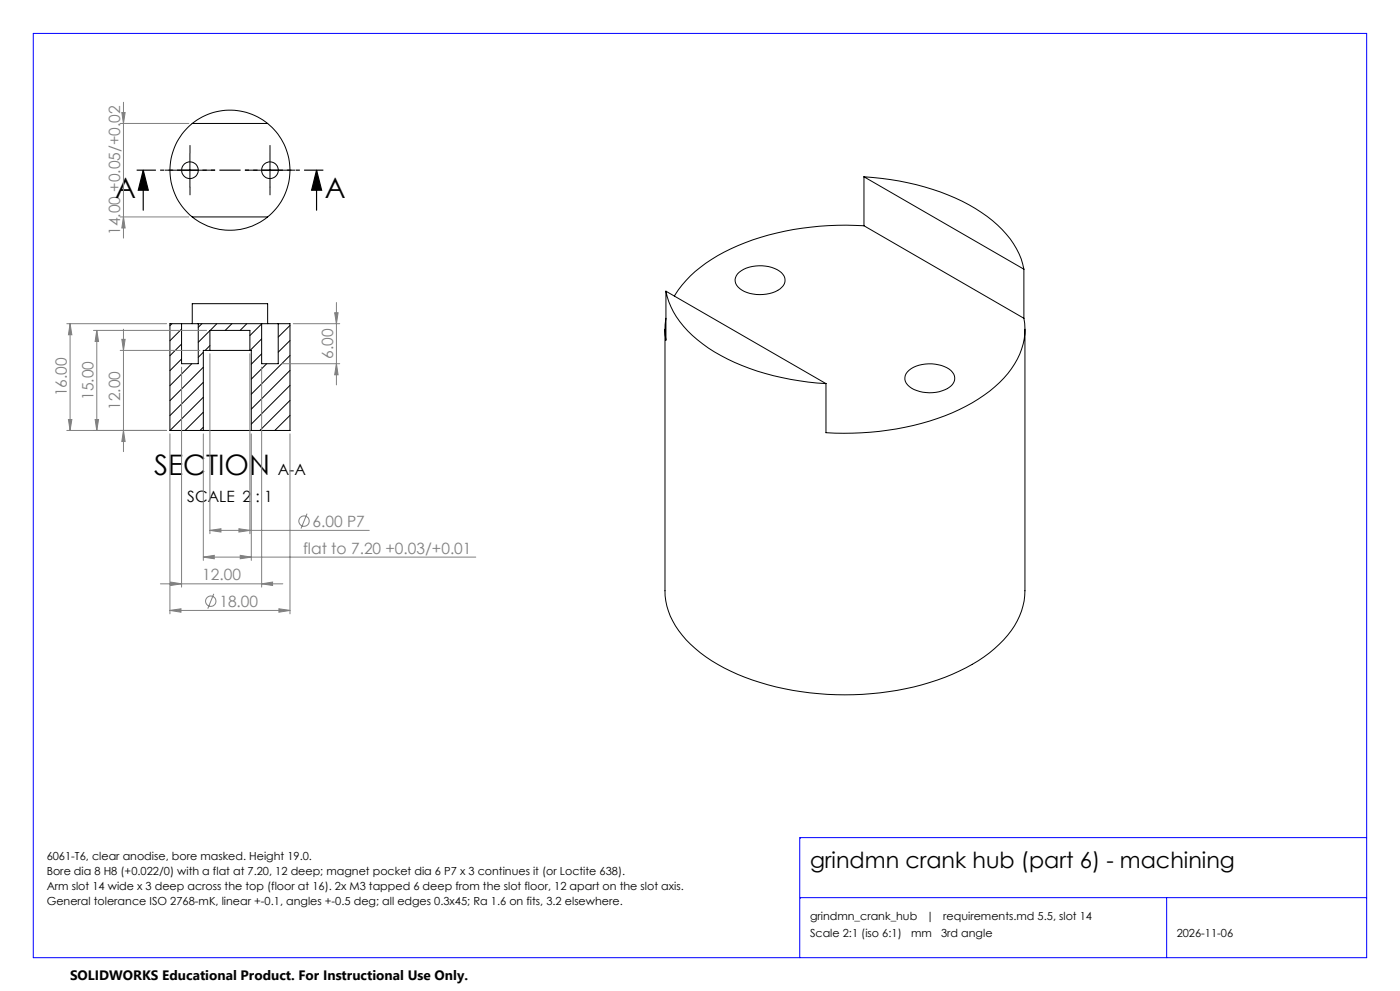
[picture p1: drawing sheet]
<svg xmlns="http://www.w3.org/2000/svg" width="420mm" height="297mm" viewBox="0 0 420 297" stroke-linecap="round" stroke-linejoin="round" font-family="sans-serif">
<g fill="none" stroke="#000" stroke-width=".3">
<path d="M57.7 37a18 18 0 0 1 22.6 0M57.7 37a18 18 0 0 0 0 28M57.7 37h22.6M80.3 37a18 18 0 0 1 0 28M52 51h10M57 46v10M76 51h10M81 46v10M259.2 53a74.3 74.3 0 0 1 33.4 9.5 29.7 29.7 0 0 1 14.2 16.6l.4 1.6M259.2 53v14.7M259.2 53l48 27.7M57.7 65a18 18 0 0 0 22.6 0"/>
<path d="M57.7 65h22.6M259.2 67.7a80.9 80.9 0 0 0-43.9 8.9 34.4 34.4 0 0 0-13 12.1M259.2 67.7l48 27.7M51.6 97l-.6 .6M54.5 97h5M54.5 98.6l-3.5 3.5M54.5 97h-3.5v32M54.5 97v12h5v-12M57.7 97v-6h22.6v6M59.5 97h19M60.6 97l-1.1 1.1M63 99.1l-3.5 3.5"/>
<path d="M65.1 97l-2 2M69.6 97l-2 2M74 97l-2 2M78.5 97h5M78.5 97.1l-3.5 3.5M78.5 97v12h5v-12M83.5 97h3.5v32M87 97.5l-3.5 3.5M199.5 98.7v78.4a23.2 23.2 0 0 0 9.1 17.3 61 61 0 0 0 29.2 12.5 86.3 86.3 0 0 0 49.9-5.7 36.9 36.9 0 0 0 17.5-15.1 19.8 19.8 0 0 0 2.3-9v-78.4M199.8 87.3v14.6a19.1 19.1 0 0 1 0-6.5M199.8 87.3a25.8 25.8 0 0 0 11 15.8 67.2 67.2 0 0 0 31.6 11.4l5.4 .5M199.8 87.3l48 27.7"/>
<path d="M221.3 82.1a10.8 10.8 0 0 1 13.1-.4 2.98 2.98 0 0 1-.4 4.9 11.3 11.3 0 0 1-12.1-.1 2.91 2.91 0 0 1-.6-4.4zM307.2 95.4a20.6 20.6 0 0 1-6 17.9 51.4 51.4 0 0 1-24.8 13.6 89 89 0 0 1-28.6 2.8v-14.7M307.2 80.7v14.7M54.5 103.1l-3.5 3.5M54.5 107.6l-3.5 3.5M57.5 109l-6.5 6.6M61 105.6l-1.5 1.5M61 110.1l-10 10M61 114.6l-10 10M61 119.1l-10 9.9M63 105h12M63 103.6l-1.4 1.4"/>
<path d="M63 105h-2v24M63 105v-6h12v6M75 105h.4v24M78.5 101.6l-3.5 3.4M78.5 106l-3.1 3.1M80 109l-4.6 4.6M87 102.1l-3.5 3.4M87 106.5l-11.6 11.6M87 111l-11.6 11.6M87 115.5l-11.6 11.6M272.2 111.5a10.6 10.6 0 0 1 11.1-1.6 3.8 3.8 0 0 1 2.9 4.5 7.2 7.2 0 0 1-6.4 3.3 9.2 9.2 0 0 1-7.9-2.8 2.78 2.78 0 0 1 .3-3.4zM51 129h10"/>
<path d="M61 129h14.4M61 123.5l-5.5 5.5M61 128.1l-1 .9M75.4 129h11.6M87 120l-9 9M87 124.5l-4.6 4.5M87 129h.1"/>
<circle cx="57" cy="51" r="2.5"/>
<circle cx="81" cy="51" r="2.5"/>
</g>
<g fill="none" stroke="#808080" stroke-width=".3">
<path d="M36.1 37h20.6M36.5 33.7h1l-.5 3.3zM37 30.7v40.7M36.1 65h20.6M37 65l.5 3.3h-1zM20 97h30M21 97l.6 3.3h-1.1zM21 97v32M28 99h34M29 99l.6 3.3h-1.1zM29 99v30M37 98.7v36.7"/>
<path d="M88 97h13.9M100.4 93.7h1l-.5 3.3zM100.9 90.7v24.7M36.1 105h23.9M36.5 101.7h1l-.5 3.3zM54.5 110v66M63 106v53.9M75 106v53.9M78.5 110v66M84.5 109h17.4M100.9 109l.5 3.3h-1zM20 129h30"/>
<path d="M20.5 125.7h1.1l-.6 3.3zM28.5 125.7h1.1l-.6 3.3zM37 129l.5 3.3h-1zM51 130v54M61 130v38M75.4 130v38M87 130v54M63 159l3.3-.5v1zM63 159h47.8M71.7 158.5l3.3 .5-3.3 .5zM92.1 153.9l-1.8 4.5M48.1 175h36.7"/>
<path d="M51.2 174.4l3.3 .6-3.3 .5zM61 167l3.3-.6v1.1zM61 167h81.7M64.1 178l-1.8 4.4M72.1 166.4l3.3 .6-3.3 .5zM78.5 175l3.3-.6v1.1zM51 182.9l3.3-.4v1zM51 182.9h36M83.7 182.5l3.3 .4-3.3 .6z"/>
<circle cx="91.2" cy="156.2" r="1.56"/>
<circle cx="63.3" cy="180.2" r="1.55"/>
</g>
<path d="M43 51l1.5 6h-3zM43 51v12M95 51l1.5 6h-3zM95 51v12" fill="none" stroke="#000" stroke-width=".35"/>
<path d="M52 51h-2.5M57 46v-2.5M57 56v2.5M62 51h2.5M76 51h-2.5M81 46v-2.5M81 56v2.5M86 51h2.5" fill="none" stroke="#000" stroke-width=".3" stroke-dasharray="15.2 1.3 1.3 1.3" stroke-linecap="butt"/>
<path d="M97 51h-56" fill="none" stroke="#000" stroke-width=".35" stroke-dasharray="6.3 1.3 1.3 1.3 1.3 1.3" stroke-dashoffset=".6" stroke-linecap="butt"/>
<path d="M10 10h400v277h-400zM410 251h-170v36M240 269h170M350 269v18" fill="none" stroke="#00f" stroke-width=".3"/>
<path d="M95 51l1.5 6h-3zM43 51l1.5 6h-3z" fill="#000"/>
<g fill="#808080">
<path d="M51 182.9l3.3-.4v1zM83.7 182.5l3.3 .4-3.3 .6zM61 167l3.3-.6v1.1zM72.1 166.4l3.3 .6-3.3 .5zM63 159l3.3-.5v1zM71.7 158.5l3.3 .5-3.3 .5zM51.2 174.4l3.3 .6-3.3 .5zM78.5 175l3.3-.6v1.1z"/>
<path d="M37 65l.5 3.3h-1zM36.5 33.7h1l-.5 3.3zM37 129l.5 3.3h-1zM36.5 101.7h1l-.5 3.3zM28.5 125.7h1.1l-.6 3.3zM29 99l.6 3.3h-1.1zM20.5 125.7h1.1l-.6 3.3zM21 97l.6 3.3h-1.1zM100.9 109l.5 3.3h-1zM100.4 93.7h1l-.5 3.3z"/>
</g>
<g font-size="8.5">
<text x="34.6" y="59.2">A</text>
<text x="97.4" y="59.2">A</text>
<text x="46.2" y="142.3">SECTION</text>
</g>
<text font-size="6.7" x="243" y="260">grindmn crank hub (part 6) - machining</text>
<g font-size="4.7" fill="#808080">
<text x="36" y="70.4" transform="rotate(-90 36 70.4)">14.00 +0.05/+0.02</text>
<text x="99.9" y="107.5" transform="rotate(-90 99.9 107.5)">6.00</text>
<text x="20" y="118.8" transform="rotate(-90 20 118.8)">16.00</text>
<text x="28" y="119.8" transform="rotate(-90 28 119.8)">15.00</text>
<text x="36" y="122.8" transform="rotate(-90 36 122.8)">12.00</text>
<text x="93.8" y="157.9">6.00 P7</text>
<text x="90.9" y="165.9">flat to 7.20 +0.03/+0.01</text>
<text x="60.7" y="173.9">12.00</text>
<text x="65.8" y="181.9">18.00</text>
</g>
<g font-size="4.7">
<text x="83.3" y="142.3">A-A</text>
<text x="56.2" y="150.5">SCALE 2 : 1</text>
</g>
<text font-size="4.1" x="21" y="293.7">SOLIDWORKS Educational Product. For Instructional Use Only.</text>
<g font-size="3.3">
<text x="14" y="257.8">6061-T6, clear anodise, bore masked. Height 19.0.</text>
<text x="14" y="262.3">Bore dia 8 H8 (+0.022/0) with a flat at 7.20, 12 deep; magnet pocket dia 6 P7 x 3 continues it (or Loctite 638).</text>
<text x="14" y="266.8">Arm slot 14 wide x 3 deep across the top (floor at 16). 2x M3 tapped 6 deep from the slot floor, 12 apart on the slot axis.</text>
<text x="14" y="271.3">General tolerance ISO 2768-mK, linear +-0.1, angles +-0.5 deg; all edges 0.3x45; Ra 1.6 on fits, 3.2 elsewhere.</text>
<text x="243" y="275.8">grindmn_crank_hub</text>
<text x="278" y="275.8">|</text>
<text x="283" y="275.8">requirements.md 5.5, slot 14</text>
<text x="243" y="280.8">Scale 2:1 (iso 6:1)</text>
<text x="273.3" y="280.8">mm</text>
<text x="282.3" y="280.8">3rd angle</text>
<text x="353" y="280.8">2026-11-06</text>
</g>
</svg>
